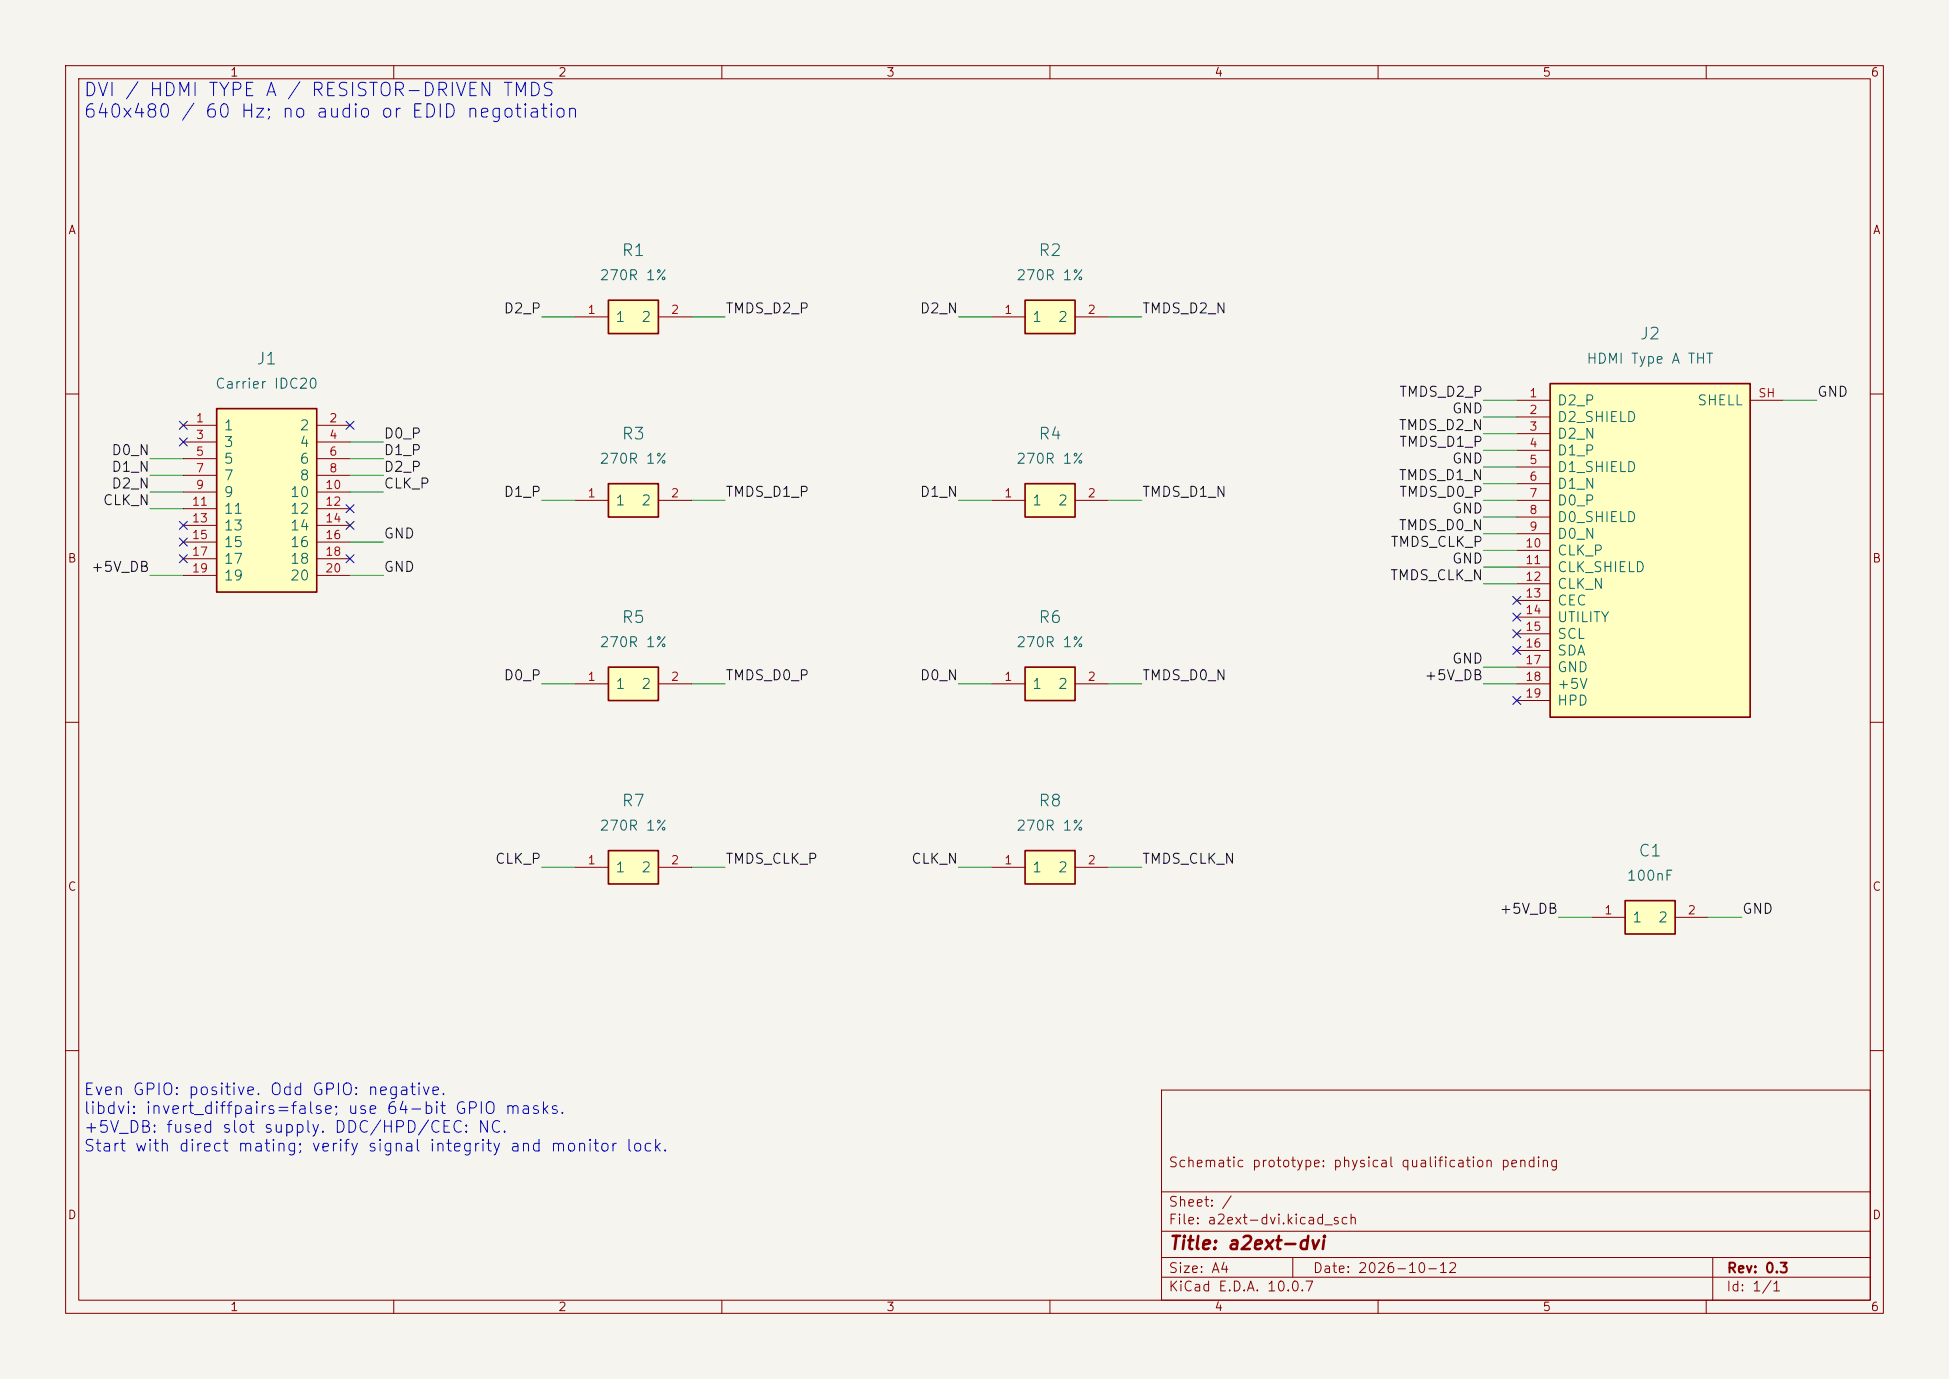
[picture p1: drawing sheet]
(kicad_sch (version 20250114) (generator "eeschema") (paper "A4") (title_block (title "a2ext-dvi") (date "2026-10-12") (rev "0.3") (comment 1 "Schematic prototype: physical qualification pending")) (lib_symbols (symbol "A2Ext:R" (pin_names (offset 1.016)) (in_bom yes) (on_board yes) (property "Reference" "U" (at 0 10.16 0) (effects (font (size 1.778 1.778)) )) (property "Value" "R" (at 0 6.35 0) (effects (font (size 1.778 1.778)) )) (symbol "R_0_1" (rectangle (start -3.81 2.54) (end 3.81 -2.54) (stroke (width 0.254) (type default)) (fill (type background)))) (symbol "R_1_1" (pin passive line (at -8.89 0.0 0) (length 5.08) (name "1" (effects (font (size 1.524 1.524)) )) (number "1" (effects (font (size 1.27 1.27)) ))) (pin passive line (at 8.89 0.0 180) (length 5.08) (name "2" (effects (font (size 1.524 1.524)) )) (number "2" (effects (font (size 1.27 1.27)) ))))) (symbol "A2Ext:C" (pin_names (offset 1.016)) (in_bom yes) (on_board yes) (property "Reference" "U" (at 0 10.16 0) (effects (font (size 1.778 1.778)) )) (property "Value" "C" (at 0 6.35 0) (effects (font (size 1.778 1.778)) )) (symbol "C_0_1" (rectangle (start -3.81 2.54) (end 3.81 -2.54) (stroke (width 0.254) (type default)) (fill (type background)))) (symbol "C_1_1" (pin passive line (at -8.89 0.0 0) (length 5.08) (name "1" (effects (font (size 1.524 1.524)) )) (number "1" (effects (font (size 1.27 1.27)) ))) (pin passive line (at 8.89 0.0 180) (length 5.08) (name "2" (effects (font (size 1.524 1.524)) )) (number "2" (effects (font (size 1.27 1.27)) ))))) (symbol "A2Ext:D" (pin_names (offset 1.016)) (in_bom yes) (on_board yes) (property "Reference" "U" (at 0 10.16 0) (effects (font (size 1.778 1.778)) )) (property "Value" "D" (at 0 6.35 0) (effects (font (size 1.778 1.778)) )) (symbol "D_0_1" (rectangle (start -3.81 2.54) (end 3.81 -2.54) (stroke (width 0.254) (type default)) (fill (type background)))) (symbol "D_1_1" (pin passive line (at -8.89 0.0 0) (length 5.08) (name "K" (effects (font (size 1.524 1.524)) )) (number "1" (effects (font (size 1.27 1.27)) ))) (pin passive line (at 8.89 0.0 180) (length 5.08) (name "A" (effects (font (size 1.524 1.524)) )) (number "2" (effects (font (size 1.27 1.27)) ))))) (symbol "A2Ext:Fuse" (pin_names (offset 1.016)) (in_bom yes) (on_board yes) (property "Reference" "U" (at 0 10.16 0) (effects (font (size 1.778 1.778)) )) (property "Value" "Fuse" (at 0 6.35 0) (effects (font (size 1.778 1.778)) )) (symbol "Fuse_0_1" (rectangle (start -3.81 2.54) (end 3.81 -2.54) (stroke (width 0.254) (type default)) (fill (type background)))) (symbol "Fuse_1_1" (pin passive line (at -8.89 0.0 0) (length 5.08) (name "1" (effects (font (size 1.524 1.524)) )) (number "1" (effects (font (size 1.27 1.27)) ))) (pin passive line (at 8.89 0.0 180) (length 5.08) (name "2" (effects (font (size 1.524 1.524)) )) (number "2" (effects (font (size 1.27 1.27)) ))))) (symbol "A2Ext:Jumper" (pin_names (offset 1.016)) (in_bom yes) (on_board yes) (property "Reference" "U" (at 0 10.16 0) (effects (font (size 1.778 1.778)) )) (property "Value" "Jumper" (at 0 6.35 0) (effects (font (size 1.778 1.778)) )) (symbol "Jumper_0_1" (rectangle (start -3.81 2.54) (end 3.81 -2.54) (stroke (width 0.254) (type default)) (fill (type background)))) (symbol "Jumper_1_1" (pin passive line (at -8.89 0.0 0) (length 5.08) (name "1" (effects (font (size 1.524 1.524)) )) (number "1" (effects (font (size 1.27 1.27)) ))) (pin passive line (at 8.89 0.0 180) (length 5.08) (name "2" (effects (font (size 1.524 1.524)) )) (number "2" (effects (font (size 1.27 1.27)) ))))) (symbol "A2Ext:IDC20" (pin_names (offset 1.016)) (in_bom yes) (on_board yes) (property "Reference" "U" (at 0 21.59 0) (effects (font (size 1.778 1.778)) )) (property "Value" "IDC20" (at 0 17.779999999999998 0) (effects (font (size 1.778 1.778)) )) (symbol "IDC20_0_1" (rectangle (start -7.62 13.969999999999999) (end 7.62 -13.969999999999999) (stroke (width 0.254) (type default)) (fill (type background)))) (symbol "IDC20_1_1" (pin passive line (at -12.7 11.43 0) (length 5.08) (name "1" (effects (font (size 1.524 1.524)) )) (number "1" (effects (font (size 1.27 1.27)) ))) (pin passive line (at -12.7 8.889999999999999 0) (length 5.08) (name "3" (effects (font (size 1.524 1.524)) )) (number "3" (effects (font (size 1.27 1.27)) ))) (pin passive line (at -12.7 6.349999999999999 0) (length 5.08) (name "5" (effects (font (size 1.524 1.524)) )) (number "5" (effects (font (size 1.27 1.27)) ))) (pin passive line (at -12.7 3.8099999999999987 0) (length 5.08) (name "7" (effects (font (size 1.524 1.524)) )) (number "7" (effects (font (size 1.27 1.27)) ))) (pin passive line (at -12.7 1.2699999999999996 0) (length 5.08) (name "9" (effects (font (size 1.524 1.524)) )) (number "9" (effects (font (size 1.27 1.27)) ))) (pin passive line (at -12.7 -1.2700000000000014 0) (length 5.08) (name "11" (effects (font (size 1.524 1.524)) )) (number "11" (effects (font (size 1.27 1.27)) ))) (pin passive line (at -12.7 -3.8100000000000023 0) (length 5.08) (name "13" (effects (font (size 1.524 1.524)) )) (number "13" (effects (font (size 1.27 1.27)) ))) (pin passive line (at -12.7 -6.350000000000001 0) (length 5.08) (name "15" (effects (font (size 1.524 1.524)) )) (number "15" (effects (font (size 1.27 1.27)) ))) (pin passive line (at -12.7 -8.89 0) (length 5.08) (name "17" (effects (font (size 1.524 1.524)) )) (number "17" (effects (font (size 1.27 1.27)) ))) (pin passive line (at -12.7 -11.43 0) (length 5.08) (name "19" (effects (font (size 1.524 1.524)) )) (number "19" (effects (font (size 1.27 1.27)) ))) (pin passive line (at 12.7 11.43 180) (length 5.08) (name "2" (effects (font (size 1.524 1.524)) )) (number "2" (effects (font (size 1.27 1.27)) ))) (pin passive line (at 12.7 8.889999999999999 180) (length 5.08) (name "4" (effects (font (size 1.524 1.524)) )) (number "4" (effects (font (size 1.27 1.27)) ))) (pin passive line (at 12.7 6.349999999999999 180) (length 5.08) (name "6" (effects (font (size 1.524 1.524)) )) (number "6" (effects (font (size 1.27 1.27)) ))) (pin passive line (at 12.7 3.8099999999999987 180) (length 5.08) (name "8" (effects (font (size 1.524 1.524)) )) (number "8" (effects (font (size 1.27 1.27)) ))) (pin passive line (at 12.7 1.2699999999999996 180) (length 5.08) (name "10" (effects (font (size 1.524 1.524)) )) (number "10" (effects (font (size 1.27 1.27)) ))) (pin passive line (at 12.7 -1.2700000000000014 180) (length 5.08) (name "12" (effects (font (size 1.524 1.524)) )) (number "12" (effects (font (size 1.27 1.27)) ))) (pin passive line (at 12.7 -3.8100000000000023 180) (length 5.08) (name "14" (effects (font (size 1.524 1.524)) )) (number "14" (effects (font (size 1.27 1.27)) ))) (pin passive line (at 12.7 -6.350000000000001 180) (length 5.08) (name "16" (effects (font (size 1.524 1.524)) )) (number "16" (effects (font (size 1.27 1.27)) ))) (pin passive line (at 12.7 -8.89 180) (length 5.08) (name "18" (effects (font (size 1.524 1.524)) )) (number "18" (effects (font (size 1.27 1.27)) ))) (pin passive line (at 12.7 -11.43 180) (length 5.08) (name "20" (effects (font (size 1.524 1.524)) )) (number "20" (effects (font (size 1.27 1.27)) ))))) (symbol "A2Ext:HDMI_Type_A" (pin_names (offset 1.016)) (in_bom yes) (on_board yes) (property "Reference" "U" (at 0 33.019999999999996 0) (effects (font (size 1.778 1.778)) )) (property "Value" "HDMI_Type_A" (at 0 29.209999999999997 0) (effects (font (size 1.778 1.778)) )) (symbol "HDMI_Type_A_0_1" (rectangle (start -15.24 25.4) (end 15.24 -25.4) (stroke (width 0.254) (type default)) (fill (type background)))) (symbol "HDMI_Type_A_1_1" (pin passive line (at -20.32 22.86 0) (length 5.08) (name "D2_P" (effects (font (size 1.524 1.524)) )) (number "1" (effects (font (size 1.27 1.27)) ))) (pin passive line (at -20.32 20.32 0) (length 5.08) (name "D2_SHIELD" (effects (font (size 1.524 1.524)) )) (number "2" (effects (font (size 1.27 1.27)) ))) (pin passive line (at -20.32 17.779999999999998 0) (length 5.08) (name "D2_N" (effects (font (size 1.524 1.524)) )) (number "3" (effects (font (size 1.27 1.27)) ))) (pin passive line (at -20.32 15.239999999999998 0) (length 5.08) (name "D1_P" (effects (font (size 1.524 1.524)) )) (number "4" (effects (font (size 1.27 1.27)) ))) (pin passive line (at -20.32 12.7 0) (length 5.08) (name "D1_SHIELD" (effects (font (size 1.524 1.524)) )) (number "5" (effects (font (size 1.27 1.27)) ))) (pin passive line (at -20.32 10.159999999999998 0) (length 5.08) (name "D1_N" (effects (font (size 1.524 1.524)) )) (number "6" (effects (font (size 1.27 1.27)) ))) (pin passive line (at -20.32 7.619999999999997 0) (length 5.08) (name "D0_P" (effects (font (size 1.524 1.524)) )) (number "7" (effects (font (size 1.27 1.27)) ))) (pin passive line (at -20.32 5.079999999999998 0) (length 5.08) (name "D0_SHIELD" (effects (font (size 1.524 1.524)) )) (number "8" (effects (font (size 1.27 1.27)) ))) (pin passive line (at -20.32 2.539999999999999 0) (length 5.08) (name "D0_N" (effects (font (size 1.524 1.524)) )) (number "9" (effects (font (size 1.27 1.27)) ))) (pin passive line (at -20.32 0.0 0) (length 5.08) (name "CLK_P" (effects (font (size 1.524 1.524)) )) (number "10" (effects (font (size 1.27 1.27)) ))) (pin passive line (at -20.32 -2.5400000000000027 0) (length 5.08) (name "CLK_SHIELD" (effects (font (size 1.524 1.524)) )) (number "11" (effects (font (size 1.27 1.27)) ))) (pin passive line (at -20.32 -5.080000000000002 0) (length 5.08) (name "CLK_N" (effects (font (size 1.524 1.524)) )) (number "12" (effects (font (size 1.27 1.27)) ))) (pin passive line (at -20.32 -7.6200000000000045 0) (length 5.08) (name "CEC" (effects (font (size 1.524 1.524)) )) (number "13" (effects (font (size 1.27 1.27)) ))) (pin passive line (at -20.32 -10.160000000000004 0) (length 5.08) (name "UTILITY" (effects (font (size 1.524 1.524)) )) (number "14" (effects (font (size 1.27 1.27)) ))) (pin passive line (at -20.32 -12.700000000000003 0) (length 5.08) (name "SCL" (effects (font (size 1.524 1.524)) )) (number "15" (effects (font (size 1.27 1.27)) ))) (pin passive line (at -20.32 -15.240000000000002 0) (length 5.08) (name "SDA" (effects (font (size 1.524 1.524)) )) (number "16" (effects (font (size 1.27 1.27)) ))) (pin passive line (at -20.32 -17.78 0) (length 5.08) (name "GND" (effects (font (size 1.524 1.524)) )) (number "17" (effects (font (size 1.27 1.27)) ))) (pin passive line (at -20.32 -20.32 0) (length 5.08) (name "+5V" (effects (font (size 1.524 1.524)) )) (number "18" (effects (font (size 1.27 1.27)) ))) (pin passive line (at -20.32 -22.86 0) (length 5.08) (name "HPD" (effects (font (size 1.524 1.524)) )) (number "19" (effects (font (size 1.27 1.27)) ))) (pin passive line (at 20.32 22.86 180) (length 5.08) (name "SHELL" (effects (font (size 1.524 1.524)) )) (number "SH" (effects (font (size 1.27 1.27)) )))))) (symbol (lib_id "A2Ext:IDC20") (at 40.64 76.2 0) (unit 1) (in_bom yes) (on_board yes) (dnp no) (property "Reference" "J1" (at 40.64 54.61000000000001 0) (effects (font (size 1.778 1.778)) )) (property "Value" "Carrier IDC20" (at 40.64 58.42 0) (effects (font (size 1.524 1.524)) )) (property "Footprint" "A2Ext:Socket20" (at 40.64 76.2 0) (effects (font (size 1.524 1.524)) hide)) (instances (project "a2ext-dvi" (path "2e3d5479-d37e-5ef3-a9b0-3674ffad1a33" (reference "J1") (unit 1))))) (no_connect (at 27.94 64.77)) (no_connect (at 27.94 67.31)) (wire (pts (xy 27.94 69.85) (xy 22.86 69.85)) (stroke (width 0) (type default))) (label "D0_N" (at 22.86 69.85 0) (effects (font (size 1.524 1.524)) (justify right bottom))) (wire (pts (xy 27.94 72.39) (xy 22.86 72.39)) (stroke (width 0) (type default))) (label "D1_N" (at 22.86 72.39 0) (effects (font (size 1.524 1.524)) (justify right bottom))) (wire (pts (xy 27.94 74.93) (xy 22.86 74.93)) (stroke (width 0) (type default))) (label "D2_N" (at 22.86 74.93 0) (effects (font (size 1.524 1.524)) (justify right bottom))) (wire (pts (xy 27.94 77.47) (xy 22.86 77.47)) (stroke (width 0) (type default))) (label "CLK_N" (at 22.86 77.47 0) (effects (font (size 1.524 1.524)) (justify right bottom))) (no_connect (at 27.94 80.01)) (no_connect (at 27.94 82.55)) (no_connect (at 27.94 85.09)) (wire (pts (xy 27.94 87.63) (xy 22.86 87.63)) (stroke (width 0) (type default))) (label "+5V_DB" (at 22.86 87.63 0) (effects (font (size 1.524 1.524)) (justify right bottom))) (no_connect (at 53.34 64.77)) (wire (pts (xy 53.34 67.31) (xy 58.42 67.31)) (stroke (width 0) (type default))) (label "D0_P" (at 58.42 67.31 0) (effects (font (size 1.524 1.524)) (justify left bottom))) (wire (pts (xy 53.34 69.85) (xy 58.42 69.85)) (stroke (width 0) (type default))) (label "D1_P" (at 58.42 69.85 0) (effects (font (size 1.524 1.524)) (justify left bottom))) (wire (pts (xy 53.34 72.39) (xy 58.42 72.39)) (stroke (width 0) (type default))) (label "D2_P" (at 58.42 72.39 0) (effects (font (size 1.524 1.524)) (justify left bottom))) (wire (pts (xy 53.34 74.93) (xy 58.42 74.93)) (stroke (width 0) (type default))) (label "CLK_P" (at 58.42 74.93 0) (effects (font (size 1.524 1.524)) (justify left bottom))) (no_connect (at 53.34 77.47)) (no_connect (at 53.34 80.01)) (wire (pts (xy 53.34 82.55) (xy 58.42 82.55)) (stroke (width 0) (type default))) (label "GND" (at 58.42 82.55 0) (effects (font (size 1.524 1.524)) (justify left bottom))) (no_connect (at 53.34 85.09)) (wire (pts (xy 53.34 87.63) (xy 58.42 87.63)) (stroke (width 0) (type default))) (label "GND" (at 58.42 87.63 0) (effects (font (size 1.524 1.524)) (justify left bottom))) (symbol (lib_id "A2Ext:HDMI_Type_A") (at 251.46 83.82 0) (unit 1) (in_bom yes) (on_board yes) (dnp no) (property "Reference" "J2" (at 251.46 50.8 0) (effects (font (size 1.778 1.778)) )) (property "Value" "HDMI Type A THT" (at 251.46 54.60999999999999 0) (effects (font (size 1.524 1.524)) )) (property "Footprint" "A2Ext:HDMI_Kycon_THT" (at 251.46 83.82 0) (effects (font (size 1.524 1.524)) hide)) (instances (project "a2ext-dvi" (path "2e3d5479-d37e-5ef3-a9b0-3674ffad1a33" (reference "J2") (unit 1))))) (wire (pts (xy 231.14 60.96) (xy 226.06 60.96)) (stroke (width 0) (type default))) (label "TMDS_D2_P" (at 226.06 60.96 0) (effects (font (size 1.524 1.524)) (justify right bottom))) (wire (pts (xy 231.14 63.5) (xy 226.06 63.5)) (stroke (width 0) (type default))) (label "GND" (at 226.06 63.5 0) (effects (font (size 1.524 1.524)) (justify right bottom))) (wire (pts (xy 231.14 66.04) (xy 226.06 66.04)) (stroke (width 0) (type default))) (label "TMDS_D2_N" (at 226.06 66.04 0) (effects (font (size 1.524 1.524)) (justify right bottom))) (wire (pts (xy 231.14 68.58) (xy 226.06 68.58)) (stroke (width 0) (type default))) (label "TMDS_D1_P" (at 226.06 68.58 0) (effects (font (size 1.524 1.524)) (justify right bottom))) (wire (pts (xy 231.14 71.12) (xy 226.06 71.12)) (stroke (width 0) (type default))) (label "GND" (at 226.06 71.12 0) (effects (font (size 1.524 1.524)) (justify right bottom))) (wire (pts (xy 231.14 73.66) (xy 226.06 73.66)) (stroke (width 0) (type default))) (label "TMDS_D1_N" (at 226.06 73.66 0) (effects (font (size 1.524 1.524)) (justify right bottom))) (wire (pts (xy 231.14 76.2) (xy 226.06 76.2)) (stroke (width 0) (type default))) (label "TMDS_D0_P" (at 226.06 76.2 0) (effects (font (size 1.524 1.524)) (justify right bottom))) (wire (pts (xy 231.14 78.74) (xy 226.06 78.74)) (stroke (width 0) (type default))) (label "GND" (at 226.06 78.74 0) (effects (font (size 1.524 1.524)) (justify right bottom))) (wire (pts (xy 231.14 81.28) (xy 226.06 81.28)) (stroke (width 0) (type default))) (label "TMDS_D0_N" (at 226.06 81.28 0) (effects (font (size 1.524 1.524)) (justify right bottom))) (wire (pts (xy 231.14 83.82) (xy 226.06 83.82)) (stroke (width 0) (type default))) (label "TMDS_CLK_P" (at 226.06 83.82 0) (effects (font (size 1.524 1.524)) (justify right bottom))) (wire (pts (xy 231.14 86.36) (xy 226.06 86.36)) (stroke (width 0) (type default))) (label "GND" (at 226.06 86.36 0) (effects (font (size 1.524 1.524)) (justify right bottom))) (wire (pts (xy 231.14 88.9) (xy 226.06 88.9)) (stroke (width 0) (type default))) (label "TMDS_CLK_N" (at 226.06 88.9 0) (effects (font (size 1.524 1.524)) (justify right bottom))) (no_connect (at 231.14 91.44)) (no_connect (at 231.14 93.98)) (no_connect (at 231.14 96.52)) (no_connect (at 231.14 99.06)) (wire (pts (xy 231.14 101.6) (xy 226.06 101.6)) (stroke (width 0) (type default))) (label "GND" (at 226.06 101.6 0) (effects (font (size 1.524 1.524)) (justify right bottom))) (wire (pts (xy 231.14 104.14) (xy 226.06 104.14)) (stroke (width 0) (type default))) (label "+5V_DB" (at 226.06 104.14 0) (effects (font (size 1.524 1.524)) (justify right bottom))) (no_connect (at 231.14 106.68)) (wire (pts (xy 271.78 60.96) (xy 276.86 60.96)) (stroke (width 0) (type default))) (label "GND" (at 276.86 60.96 0) (effects (font (size 1.524 1.524)) (justify left bottom))) (symbol (lib_id "A2Ext:R") (at 96.52 48.26 0) (unit 1) (in_bom yes) (on_board yes) (dnp no) (property "Reference" "R1" (at 96.52 38.1 0) (effects (font (size 1.778 1.778)) )) (property "Value" "270R 1%" (at 96.52 41.91 0) (effects (font (size 1.524 1.524)) )) (property "Footprint" "A2Ext:R_Axial_7.62" (at 96.52 48.26 0) (effects (font (size 1.524 1.524)) hide)) (instances (project "a2ext-dvi" (path "2e3d5479-d37e-5ef3-a9b0-3674ffad1a33" (reference "R1") (unit 1))))) (wire (pts (xy 87.63 48.26) (xy 82.55 48.26)) (stroke (width 0) (type default))) (label "D2_P" (at 82.55 48.26 0) (effects (font (size 1.524 1.524)) (justify right bottom))) (wire (pts (xy 105.41 48.26) (xy 110.49 48.26)) (stroke (width 0) (type default))) (label "TMDS_D2_P" (at 110.49 48.26 0) (effects (font (size 1.524 1.524)) (justify left bottom))) (symbol (lib_id "A2Ext:R") (at 160.01999999999998 48.26 0) (unit 1) (in_bom yes) (on_board yes) (dnp no) (property "Reference" "R2" (at 160.01999999999998 38.1 0) (effects (font (size 1.778 1.778)) )) (property "Value" "270R 1%" (at 160.01999999999998 41.91 0) (effects (font (size 1.524 1.524)) )) (property "Footprint" "A2Ext:R_Axial_7.62" (at 160.01999999999998 48.26 0) (effects (font (size 1.524 1.524)) hide)) (instances (project "a2ext-dvi" (path "2e3d5479-d37e-5ef3-a9b0-3674ffad1a33" (reference "R2") (unit 1))))) (wire (pts (xy 151.13 48.26) (xy 146.05 48.26)) (stroke (width 0) (type default))) (label "D2_N" (at 146.05 48.26 0) (effects (font (size 1.524 1.524)) (justify right bottom))) (wire (pts (xy 168.91 48.26) (xy 173.99 48.26)) (stroke (width 0) (type default))) (label "TMDS_D2_N" (at 173.99 48.26 0) (effects (font (size 1.524 1.524)) (justify left bottom))) (symbol (lib_id "A2Ext:R") (at 96.52 76.2 0) (unit 1) (in_bom yes) (on_board yes) (dnp no) (property "Reference" "R3" (at 96.52 66.03999999999999 0) (effects (font (size 1.778 1.778)) )) (property "Value" "270R 1%" (at 96.52 69.85 0) (effects (font (size 1.524 1.524)) )) (property "Footprint" "A2Ext:R_Axial_7.62" (at 96.52 76.2 0) (effects (font (size 1.524 1.524)) hide)) (instances (project "a2ext-dvi" (path "2e3d5479-d37e-5ef3-a9b0-3674ffad1a33" (reference "R3") (unit 1))))) (wire (pts (xy 87.63 76.2) (xy 82.55 76.2)) (stroke (width 0) (type default))) (label "D1_P" (at 82.55 76.2 0) (effects (font (size 1.524 1.524)) (justify right bottom))) (wire (pts (xy 105.41 76.2) (xy 110.49 76.2)) (stroke (width 0) (type default))) (label "TMDS_D1_P" (at 110.49 76.2 0) (effects (font (size 1.524 1.524)) (justify left bottom))) (symbol (lib_id "A2Ext:R") (at 160.01999999999998 76.2 0) (unit 1) (in_bom yes) (on_board yes) (dnp no) (property "Reference" "R4" (at 160.01999999999998 66.03999999999999 0) (effects (font (size 1.778 1.778)) )) (property "Value" "270R 1%" (at 160.01999999999998 69.85 0) (effects (font (size 1.524 1.524)) )) (property "Footprint" "A2Ext:R_Axial_7.62" (at 160.01999999999998 76.2 0) (effects (font (size 1.524 1.524)) hide)) (instances (project "a2ext-dvi" (path "2e3d5479-d37e-5ef3-a9b0-3674ffad1a33" (reference "R4") (unit 1))))) (wire (pts (xy 151.13 76.2) (xy 146.05 76.2)) (stroke (width 0) (type default))) (label "D1_N" (at 146.05 76.2 0) (effects (font (size 1.524 1.524)) (justify right bottom))) (wire (pts (xy 168.91 76.2) (xy 173.99 76.2)) (stroke (width 0) (type default))) (label "TMDS_D1_N" (at 173.99 76.2 0) (effects (font (size 1.524 1.524)) (justify left bottom))) (symbol (lib_id "A2Ext:R") (at 96.52 104.14 0) (unit 1) (in_bom yes) (on_board yes) (dnp no) (property "Reference" "R5" (at 96.52 93.97999999999999 0) (effects (font (size 1.778 1.778)) )) (property "Value" "270R 1%" (at 96.52 97.78999999999999 0) (effects (font (size 1.524 1.524)) )) (property "Footprint" "A2Ext:R_Axial_7.62" (at 96.52 104.14 0) (effects (font (size 1.524 1.524)) hide)) (instances (project "a2ext-dvi" (path "2e3d5479-d37e-5ef3-a9b0-3674ffad1a33" (reference "R5") (unit 1))))) (wire (pts (xy 87.63 104.14) (xy 82.55 104.14)) (stroke (width 0) (type default))) (label "D0_P" (at 82.55 104.14 0) (effects (font (size 1.524 1.524)) (justify right bottom))) (wire (pts (xy 105.41 104.14) (xy 110.49 104.14)) (stroke (width 0) (type default))) (label "TMDS_D0_P" (at 110.49 104.14 0) (effects (font (size 1.524 1.524)) (justify left bottom))) (symbol (lib_id "A2Ext:R") (at 160.01999999999998 104.14 0) (unit 1) (in_bom yes) (on_board yes) (dnp no) (property "Reference" "R6" (at 160.01999999999998 93.97999999999999 0) (effects (font (size 1.778 1.778)) )) (property "Value" "270R 1%" (at 160.01999999999998 97.78999999999999 0) (effects (font (size 1.524 1.524)) )) (property "Footprint" "A2Ext:R_Axial_7.62" (at 160.01999999999998 104.14 0) (effects (font (size 1.524 1.524)) hide)) (instances (project "a2ext-dvi" (path "2e3d5479-d37e-5ef3-a9b0-3674ffad1a33" (reference "R6") (unit 1))))) (wire (pts (xy 151.13 104.14) (xy 146.05 104.14)) (stroke (width 0) (type default))) (label "D0_N" (at 146.05 104.14 0) (effects (font (size 1.524 1.524)) (justify right bottom))) (wire (pts (xy 168.91 104.14) (xy 173.99 104.14)) (stroke (width 0) (type default))) (label "TMDS_D0_N" (at 173.99 104.14 0) (effects (font (size 1.524 1.524)) (justify left bottom))) (symbol (lib_id "A2Ext:R") (at 96.52 132.08 0) (unit 1) (in_bom yes) (on_board yes) (dnp no) (property "Reference" "R7" (at 96.52 121.92000000000002 0) (effects (font (size 1.778 1.778)) )) (property "Value" "270R 1%" (at 96.52 125.73000000000002 0) (effects (font (size 1.524 1.524)) )) (property "Footprint" "A2Ext:R_Axial_7.62" (at 96.52 132.08 0) (effects (font (size 1.524 1.524)) hide)) (instances (project "a2ext-dvi" (path "2e3d5479-d37e-5ef3-a9b0-3674ffad1a33" (reference "R7") (unit 1))))) (wire (pts (xy 87.63 132.08) (xy 82.55 132.08)) (stroke (width 0) (type default))) (label "CLK_P" (at 82.55 132.08 0) (effects (font (size 1.524 1.524)) (justify right bottom))) (wire (pts (xy 105.41 132.08) (xy 110.49 132.08)) (stroke (width 0) (type default))) (label "TMDS_CLK_P" (at 110.49 132.08 0) (effects (font (size 1.524 1.524)) (justify left bottom))) (symbol (lib_id "A2Ext:R") (at 160.01999999999998 132.08 0) (unit 1) (in_bom yes) (on_board yes) (dnp no) (property "Reference" "R8" (at 160.01999999999998 121.92000000000002 0) (effects (font (size 1.778 1.778)) )) (property "Value" "270R 1%" (at 160.01999999999998 125.73000000000002 0) (effects (font (size 1.524 1.524)) )) (property "Footprint" "A2Ext:R_Axial_7.62" (at 160.01999999999998 132.08 0) (effects (font (size 1.524 1.524)) hide)) (instances (project "a2ext-dvi" (path "2e3d5479-d37e-5ef3-a9b0-3674ffad1a33" (reference "R8") (unit 1))))) (wire (pts (xy 151.13 132.08) (xy 146.05 132.08)) (stroke (width 0) (type default))) (label "CLK_N" (at 146.05 132.08 0) (effects (font (size 1.524 1.524)) (justify right bottom))) (wire (pts (xy 168.91 132.08) (xy 173.99 132.08)) (stroke (width 0) (type default))) (label "TMDS_CLK_N" (at 173.99 132.08 0) (effects (font (size 1.524 1.524)) (justify left bottom))) (symbol (lib_id "A2Ext:C") (at 251.46 139.7 0) (unit 1) (in_bom yes) (on_board yes) (dnp no) (property "Reference" "C1" (at 251.46 129.54 0) (effects (font (size 1.778 1.778)) )) (property "Value" "100nF" (at 251.46 133.35 0) (effects (font (size 1.524 1.524)) )) (property "Footprint" "A2Ext:C_Radial_5" (at 251.46 139.7 0) (effects (font (size 1.524 1.524)) hide)) (instances (project "a2ext-dvi" (path "2e3d5479-d37e-5ef3-a9b0-3674ffad1a33" (reference "C1") (unit 1))))) (wire (pts (xy 242.57 139.7) (xy 237.49 139.7)) (stroke (width 0) (type default))) (label "+5V_DB" (at 237.49 139.7 0) (effects (font (size 1.524 1.524)) (justify right bottom))) (wire (pts (xy 260.35 139.7) (xy 265.43 139.7)) (stroke (width 0) (type default))) (label "GND" (at 265.43 139.7 0) (effects (font (size 1.524 1.524)) (justify left bottom))) (text "DVI / HDMI TYPE A / RESISTOR-DRIVEN TMDS\n640x480 / 60 Hz; no audio or EDID negotiation" (at 12.7 12.7 0) (effects (font (size 2.032 2.032)) (justify left top))) (text "Even GPIO: positive. Odd GPIO: negative.\nlibdvi: invert_diffpairs=false; use 64-bit GPIO masks.\n+5V_DB: fused slot supply. DDC/HPD/CEC: NC.\nStart with direct mating; verify signal integrity and monitor lock." (at 12.7 165.1 0) (effects (font (size 1.778 1.778)) (justify left top))))
